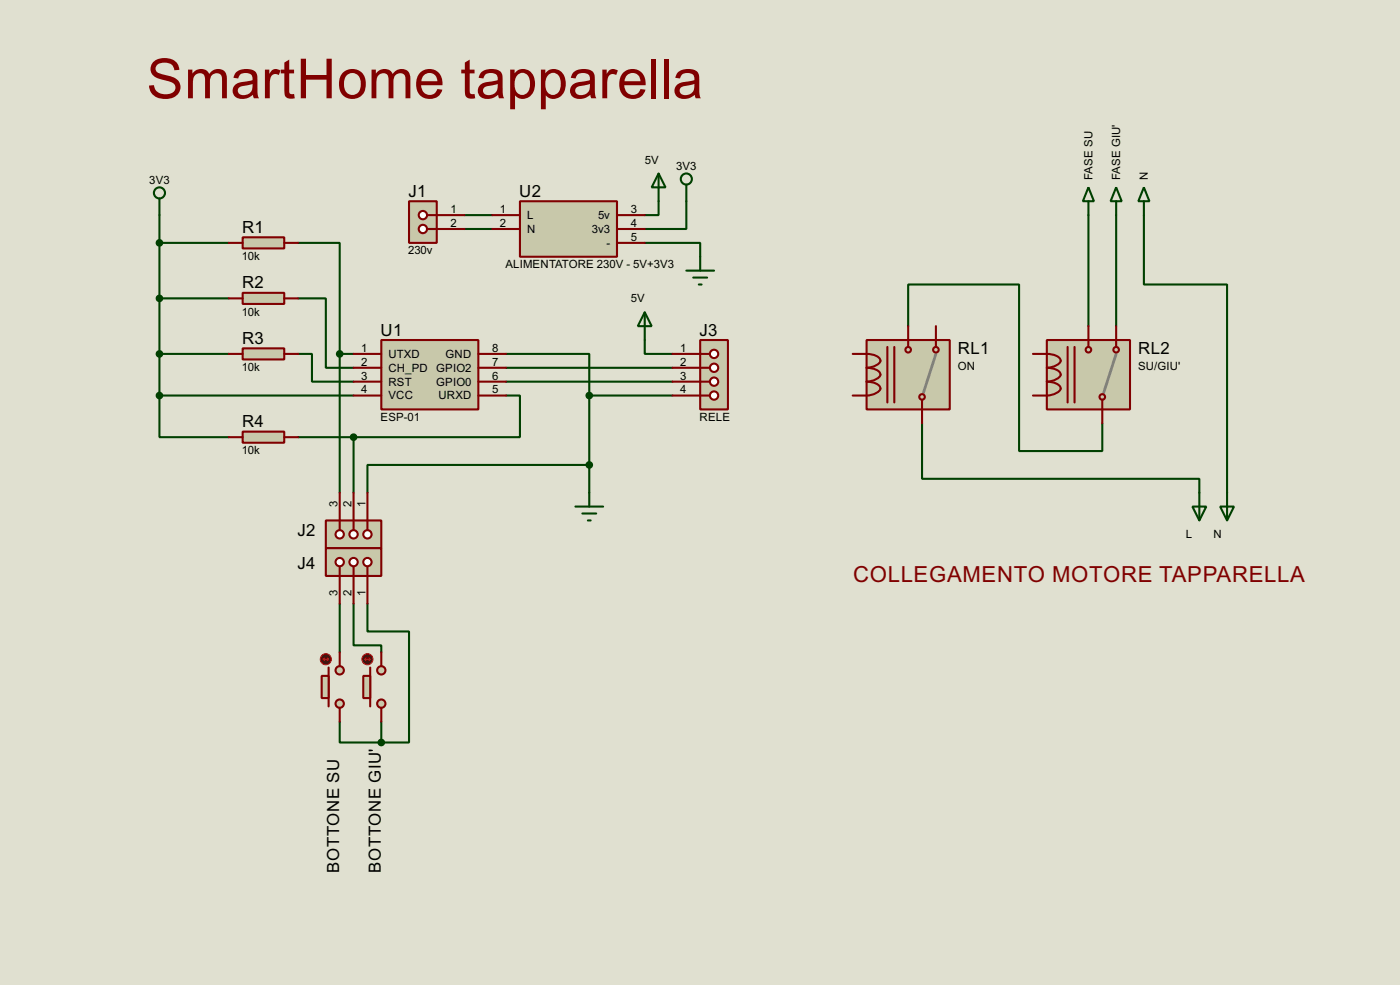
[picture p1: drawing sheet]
<svg xmlns="http://www.w3.org/2000/svg" width="256mm" height="180mm" viewBox="0 0 256 180" stroke-linecap="round" stroke-linejoin="round" font-family="sans-serif">
<path d="M0 0h256.5v180.3h-256.5z" fill="#e0e0d0"/>
<g fill="none" stroke="#004000" stroke-width=".38">
<path d="M29.2 39.4v33M85.1 39.4h5.1M120.6 36.8v2.6h-2.5M125.7 36.8v5.1h-7.6M199.4 39.4v20.3M204.5 39.4v20.3M209.5 39.4v12.7h15.3v38.1M29.2 44.4h12.7M29.2 54.6h12.7M54.6 54.6h5.1v12.7h5.1M54.6 44.4h7.6v20.4M85.1 41.9h5.1"/>
<path d="M118.1 44.4h10.2v2.6M166.4 59.7v-7.6h20.3v30.4h15.2v-5M29.2 72.4v7.6h12.7M29.2 64.8h12.7M29.2 72.4h35.6M54.6 64.8h2.5v5h7.7M62.2 64.8h2.6M62.2 64.8v25.4M92.7 72.4h2.5v7.6h-30.4M92.7 64.8h15.2v7.6M92.7 67.3h30.5M92.7 69.8h30.5"/>
<path d="M107.9 72.4h15.3M107.9 72.4v17.8M118.1 62.2v2.6h5.1M168.9 77.5v10.1h50.8v2.6M54.6 80h10.2M64.8 80v10.2M107.9 85.1h-40.6v5.1M62.2 110.5v8.9M64.8 110.5v7.6h5v1.3M67.3 110.5v5.1h7.6v20.3h-5.1M62.2 132.1v3.8h7.6M69.8 132.1v3.8"/>
</g>
<path d="M128.3 62.2h5v12.7h-5z" fill="#c8c8aa" stroke="#800000" stroke-width=".38"/>
<path d="M128.3 64.8h1.7" fill="none" stroke="#800000" stroke-width=".38"/>
<circle cx="130.8" cy="64.8" r=".76" fill="#feffff" stroke="#800000" stroke-width=".38"/>
<path d="M128.3 67.3h1.7" fill="none" stroke="#800000" stroke-width=".38"/>
<circle cx="130.8" cy="67.3" r=".76" fill="#feffff" stroke="#800000" stroke-width=".38"/>
<path d="M128.3 69.8h1.7" fill="none" stroke="#800000" stroke-width=".38"/>
<circle cx="130.8" cy="69.9" r=".76" fill="#feffff" stroke="#800000" stroke-width=".38"/>
<path d="M128.3 72.4h1.7" fill="none" stroke="#800000" stroke-width=".38"/>
<circle cx="130.8" cy="72.4" r=".76" fill="#feffff" stroke="#800000" stroke-width=".38"/>
<path d="M123.2 64.8h5.1M123.2 67.3h5.1M123.2 69.8h5.1M123.2 72.4h5.1" fill="none" stroke="#800000" stroke-width=".38"/>
<path d="M44.4 53.6h7.7v2h-7.7z" fill="#c8c8aa" stroke="#800000" stroke-width=".38"/>
<path d="M41.9 54.6h2.5M52.1 54.6h2.5" fill="none" stroke="#800000" stroke-width=".38"/>
<path d="M44.4 63.8h7.7v2h-7.7z" fill="#c8c8aa" stroke="#800000" stroke-width=".38"/>
<path d="M41.9 64.8h2.5M52.1 64.8h2.5" fill="none" stroke="#800000" stroke-width=".38"/>
<path d="M44.4 43.4h7.7v2.1h-7.7z" fill="#c8c8aa" stroke="#800000" stroke-width=".38"/>
<path d="M41.9 44.4h2.5M52.1 44.4h2.5" fill="none" stroke="#800000" stroke-width=".38"/>
<path d="M44.4 79h7.7v2h-7.7z" fill="#c8c8aa" stroke="#800000" stroke-width=".38"/>
<path d="M41.9 80h2.5M52.1 80h2.5" fill="none" stroke="#800000" stroke-width=".38"/>
<path d="M120.6 31.7l1.3 2.6h-2.5zM120.6 31.7v5.1M118.1 57.1l1.3 2.6h-2.6zM118.1 57.1v5.1M125.7 49.5h5.1M127 50.8h2.5M128 52.1h.5M128.3 47v2.5" fill="none" stroke="#004000" stroke-width=".38"/>
<path d="M69.8 62.2h17.8v12.7h-17.8z" fill="#c8c8aa" stroke="#800000" stroke-width=".38"/>
<path d="M64.8 64.8h5M64.8 67.3h5M64.8 69.8h5M64.8 72.4h5M87.6 64.8h5.1M87.6 67.3h5.1M87.6 69.8h5.1M87.6 72.4h5.1" fill="none" stroke="#800000" stroke-width=".38"/>
<path d="M74.9 36.8h5.1v7.6h-5.1z" fill="#c8c8aa" stroke="#800000" stroke-width=".38"/>
<path d="M78.2 39.4h1.8" fill="none" stroke="#800000" stroke-width=".38"/>
<circle cx="77.5" cy="39.4" r=".76" fill="#feffff" stroke="#800000" stroke-width=".38"/>
<path d="M78.2 41.9h1.8" fill="none" stroke="#800000" stroke-width=".38"/>
<circle cx="77.5" cy="41.9" r=".76" fill="#feffff" stroke="#800000" stroke-width=".38"/>
<path d="M80 39.4h5.1M80 41.9h5.1" fill="none" stroke="#800000" stroke-width=".38"/>
<path d="M59.7 95.2h10.1v5.1h-10.1z" fill="#c8c8aa" stroke="#800000" stroke-width=".38"/>
<path d="M67.3 95.2v1.8" fill="none" stroke="#800000" stroke-width=".38"/>
<circle cx="67.3" cy="97.8" r=".76" fill="#feffff" stroke="#800000" stroke-width=".38"/>
<path d="M64.8 95.2v1.8" fill="none" stroke="#800000" stroke-width=".38"/>
<circle cx="64.8" cy="97.8" r=".76" fill="#feffff" stroke="#800000" stroke-width=".38"/>
<path d="M62.2 95.2v1.8" fill="none" stroke="#800000" stroke-width=".38"/>
<circle cx="62.2" cy="97.8" r=".76" fill="#feffff" stroke="#800000" stroke-width=".38"/>
<path d="M62.2 90.2v5M64.8 90.2v5M67.3 90.2v5" fill="none" stroke="#800000" stroke-width=".38"/>
<g fill="none" stroke="#004000" stroke-width=".38">
<path d="M29.2 36.3v3.1M125.7 33.8v3"/>
<circle cx="29.2" cy="35.3" r="1.02"/>
<circle cx="125.7" cy="32.8" r="1.02"/>
</g>
<path d="M95.2 36.8h17.8v10.2h-17.8z" fill="#c8c8aa" stroke="#800000" stroke-width=".38"/>
<path d="M90.2 39.4h5M113 39.4h5.1M90.2 41.9h5M113 41.9h5.1M113 44.4h5.1" fill="none" stroke="#800000" stroke-width=".38"/>
<g fill="#c8c8aa" stroke="#800000" stroke-width=".38">
<circle cx="69.8" cy="122.7" r=".76"/>
<circle cx="69.8" cy="128.8" r=".76"/>
</g>
<path d="M67.8 122.2v7.1" fill="none" stroke="#800000" stroke-width=".38"/>
<path d="M66.5 123.7h1.3v4.1h-1.3z" fill="#c8c8aa" stroke="#800000" stroke-width=".38"/>
<path d="M69.8 119.4v2.5M69.8 129.5v2.6" fill="none" stroke="#800000" stroke-width=".38"/>
<circle cx="67.3" cy="120.7" r="1.02" fill="#400000" stroke="#f00" stroke-width=".18"/>
<path d="M66.8 120.6h1M66.8 120.6l.3 .3M67.1 120.4l-.3 .2M67.6 120.4l.2 .2M67.8 120.6l-.2 .3" fill="none" stroke="#f00" stroke-width=".18"/>
<g fill="#c8c8aa" stroke="#800000" stroke-width=".38">
<circle cx="62.2" cy="122.7" r=".76"/>
<circle cx="62.2" cy="128.8" r=".76"/>
</g>
<path d="M60.2 122.2v7.1" fill="none" stroke="#800000" stroke-width=".38"/>
<path d="M58.9 123.7h1.3v4.1h-1.3z" fill="#c8c8aa" stroke="#800000" stroke-width=".38"/>
<path d="M62.2 119.4v2.5M62.2 129.5v2.6" fill="none" stroke="#800000" stroke-width=".38"/>
<circle cx="59.7" cy="120.7" r="1.02" fill="#400000" stroke="#f00" stroke-width=".18"/>
<path d="M59.2 120.6h1M59.2 120.6l.2 .3M59.4 120.4l-.2 .2M59.9 120.4l.3 .2M60.2 120.6l-.3 .3" fill="none" stroke="#f00" stroke-width=".18"/>
<g fill="#004000" stroke="#004000" stroke-width=".38">
<circle cx="29.2" cy="44.4" r=".51"/>
<circle cx="29.2" cy="54.6" r=".51"/>
<circle cx="29.2" cy="64.8" r=".51"/>
<circle cx="29.2" cy="72.4" r=".51"/>
<circle cx="62.2" cy="64.8" r=".51"/>
<circle cx="64.8" cy="80" r=".51"/>
</g>
<path d="M59.7 100.3h10.1v5.1h-10.1z" fill="#c8c8aa" stroke="#800000" stroke-width=".38"/>
<path d="M67.3 103.6v1.8" fill="none" stroke="#800000" stroke-width=".38"/>
<circle cx="67.3" cy="102.9" r=".76" fill="#feffff" stroke="#800000" stroke-width=".38"/>
<path d="M64.8 103.6v1.8" fill="none" stroke="#800000" stroke-width=".38"/>
<circle cx="64.8" cy="102.9" r=".76" fill="#feffff" stroke="#800000" stroke-width=".38"/>
<path d="M62.2 103.6v1.8" fill="none" stroke="#800000" stroke-width=".38"/>
<circle cx="62.2" cy="102.9" r=".76" fill="#feffff" stroke="#800000" stroke-width=".38"/>
<path d="M62.2 105.4v5.1M64.8 105.4v5.1M67.3 105.4v5.1" fill="none" stroke="#800000" stroke-width=".38"/>
<g fill="#004000" stroke="#004000" stroke-width=".38">
<circle cx="69.8" cy="135.9" r=".51"/>
<circle cx="107.9" cy="85.1" r=".51"/>
<circle cx="107.9" cy="72.4" r=".51"/>
</g>
<path d="M105.4 92.7h5.1M106.7 94h2.5M107.7 95.2h.5M107.9 90.2v2.5" fill="none" stroke="#004000" stroke-width=".38"/>
<path d="M158.7 62.2h15.3v12.7h-15.3z" fill="#c8c8aa" stroke="#800000" stroke-width=".38"/>
<path d="M171.4 64.8l-2.2 7.1" fill="none" stroke="#808080" stroke-width=".51"/>
<g fill="#c8c8aa" stroke="#800000" stroke-width=".38">
<circle cx="168.9" cy="72.6" r=".51"/>
<circle cx="166.4" cy="64" r=".51"/>
</g>
<path d="M158.7 64.8a3.2 3.2 0 0 1 2.5 .9 .88 .88 0 0 1-.7 1.2l-1.1 .4h-.7a3.2 3.2 0 0 1 2.5 .9 .88 .88 0 0 1-.7 1.2l-1.1 .4h-.7a3.2 3.2 0 0 1 2.5 1 .88 .88 0 0 1-.7 1.1l-1.1 .4-.7 .1M162.6 63.5v10.2M163.8 63.5v10.2M166.4 62.2v1.3M168.9 73.2v1.7" fill="none" stroke="#800000" stroke-width=".38"/>
<circle cx="171.4" cy="64" r=".51" fill="#c8c8aa" stroke="#800000" stroke-width=".38"/>
<path d="M166.4 59.7v2.5M171.4 59.7v3.8M156.2 64.8h2.5M156.2 72.4h2.5M168.9 74.9v2.6" fill="none" stroke="#800000" stroke-width=".38"/>
<path d="M191.8 62.2h15.2v12.7h-15.2z" fill="#c8c8aa" stroke="#800000" stroke-width=".38"/>
<path d="M204.5 64.8l-2.3 7.1" fill="none" stroke="#808080" stroke-width=".51"/>
<g fill="#c8c8aa" stroke="#800000" stroke-width=".38">
<circle cx="201.9" cy="72.6" r=".51"/>
<circle cx="199.4" cy="64" r=".51"/>
</g>
<path d="M191.8 64.8a3.2 3.2 0 0 1 2.4 .9 .88 .88 0 0 1-.7 1.2l-1.1 .4h-.6a3.2 3.2 0 0 1 2.4 .9 .88 .88 0 0 1-.7 1.2l-1.1 .4h-.6a3.2 3.2 0 0 1 2.4 1 .88 .88 0 0 1-.7 1.1l-1.1 .4-.6 .1M195.6 63.5v10.2M196.8 63.5v10.2M199.4 62.2v1.3M201.9 73.2v1.7" fill="none" stroke="#800000" stroke-width=".38"/>
<circle cx="204.5" cy="64" r=".51" fill="#c8c8aa" stroke="#800000" stroke-width=".38"/>
<path d="M199.4 59.7v2.5M204.5 59.7v3.8M189.2 64.8h2.6M189.2 72.4h2.6M201.9 74.9v2.6" fill="none" stroke="#800000" stroke-width=".38"/>
<path d="M199.4 34.3l1 2.5h-2zM199.4 36.8v2.6M204.5 34.3l1 2.5h-2zM204.5 36.8v2.6M209.5 34.3l1.1 2.5h-2.1zM209.5 36.8v2.6M218.4 92.7h2.6l-1.3 2.5zM219.7 90.2v5M223.5 92.7h2.6l-1.3 2.5zM224.8 90.2v5" fill="none" stroke="#004000" stroke-width=".38"/>
<text font-size="11.3" fill="#800000" x="26.8" y="18">SmartHome tapparella</text>
<text font-size="4.5" fill="#800000" x="156.3" y="106.5">COLLEGAMENTO MOTORE TAPPARELLA</text>
<g font-size="3.4">
<text x="74.8" y="36">J1</text>
<text x="95.1" y="36">U2</text>
<text x="44.3" y="42.6">R1</text>
<text x="44.3" y="52.8">R2</text>
<text x="44.3" y="62.9">R3</text>
<text x="69.7" y="61.4">U1</text>
<text x="128.2" y="61.4">J3</text>
<text x="175.5" y="64.8">RL1</text>
<text x="208.5" y="64.8">RL2</text>
<text x="44.3" y="78.2">R4</text>
<text x="54.5" y="98.2">J2</text>
<text x="54.5" y="104.1">J4</text>
<text x="62.1" y="159.8" transform="rotate(-90 62.1 159.8)">BOTTONE SU</text>
<text x="69.8" y="159.8" transform="rotate(-90 69.8 159.8)">BOTTONE GIU'</text>
</g>
<g font-size="2.3">
<text x="118.1" y="29.9">5V</text>
<text x="27.3" y="33.7">3V3</text>
<text x="123.9" y="31.2">3V3</text>
<text x="200.1" y="33" transform="rotate(-90 200.1 33)">FASE SU</text>
<text x="205.2" y="33" transform="rotate(-90 205.2 33)">FASE GIU'</text>
<text x="210.3" y="33" transform="rotate(-90 210.3 33)">N</text>
<text x="82.5" y="39">1</text>
<text x="82.5" y="41.5">2</text>
<text x="91.6" y="39">1</text>
<text x="91.6" y="41.5">2</text>
<text x="96.6" y="40.1">L</text>
<text x="109.6" y="40.1">5v</text>
<text x="115.6" y="39">3</text>
<text x="115.6" y="41.5">4</text>
<text x="44.3" y="47.6">10k</text>
<text x="74.8" y="46.6">230v</text>
<text x="96.6" y="42.6">N</text>
<text x="108.4" y="42.6">3v3</text>
<text x="111.1" y="45.2">-</text>
<text x="115.6" y="44.1">5</text>
<text x="92.6" y="49.1">ALIMENTATORE 230V - 5V+3V3</text>
<text x="44.3" y="57.7">10k</text>
<text x="115.6" y="55.3">5V</text>
<text x="66.2" y="64.4">1</text>
<text x="71.2" y="65.5">UTXD</text>
<text x="81.6" y="65.5">GND</text>
<text x="90.2" y="64.4">8</text>
<text x="124.6" y="64.4">1</text>
<text x="44.3" y="67.9">10k</text>
<text x="66.2" y="66.9">2</text>
<text x="66.2" y="69.5">3</text>
<text x="71.2" y="68">CH_PD GPIO2</text>
<text x="71.2" y="70.6">RST</text>
<text x="79.9" y="70.6">GPIO0</text>
<text x="90.2" y="66.9">7</text>
<text x="90.2" y="69.5">6</text>
<text x="124.6" y="66.9">2</text>
<text x="124.6" y="69.5">3</text>
<text x="175.5" y="67.8">ON</text>
<text x="208.5" y="67.8">SU/GIU'</text>
<text x="66.2" y="72">4</text>
<text x="69.7" y="77">ESP-01</text>
<text x="71.2" y="73.1">VCC</text>
<text x="80.3" y="73.1">URXD</text>
<text x="90.2" y="72">5</text>
<text x="124.6" y="72">4</text>
<text x="128.1" y="77">RELE</text>
<text x="44.3" y="83.1">10k</text>
<text x="61.8" y="92.7" transform="rotate(-90 61.8 92.7)">3</text>
<text x="64.4" y="92.7" transform="rotate(-90 64.4 92.7)">2</text>
<text x="66.9" y="92.7" transform="rotate(-90 66.9 92.7)">1</text>
<text x="217.2" y="98.5">L</text>
<text x="222.3" y="98.5">N</text>
<text x="61.8" y="109.1" transform="rotate(-90 61.8 109.1)">3</text>
<text x="64.4" y="109.1" transform="rotate(-90 64.4 109.1)">2</text>
<text x="66.9" y="109.1" transform="rotate(-90 66.9 109.1)">1</text>
</g>
</svg>
